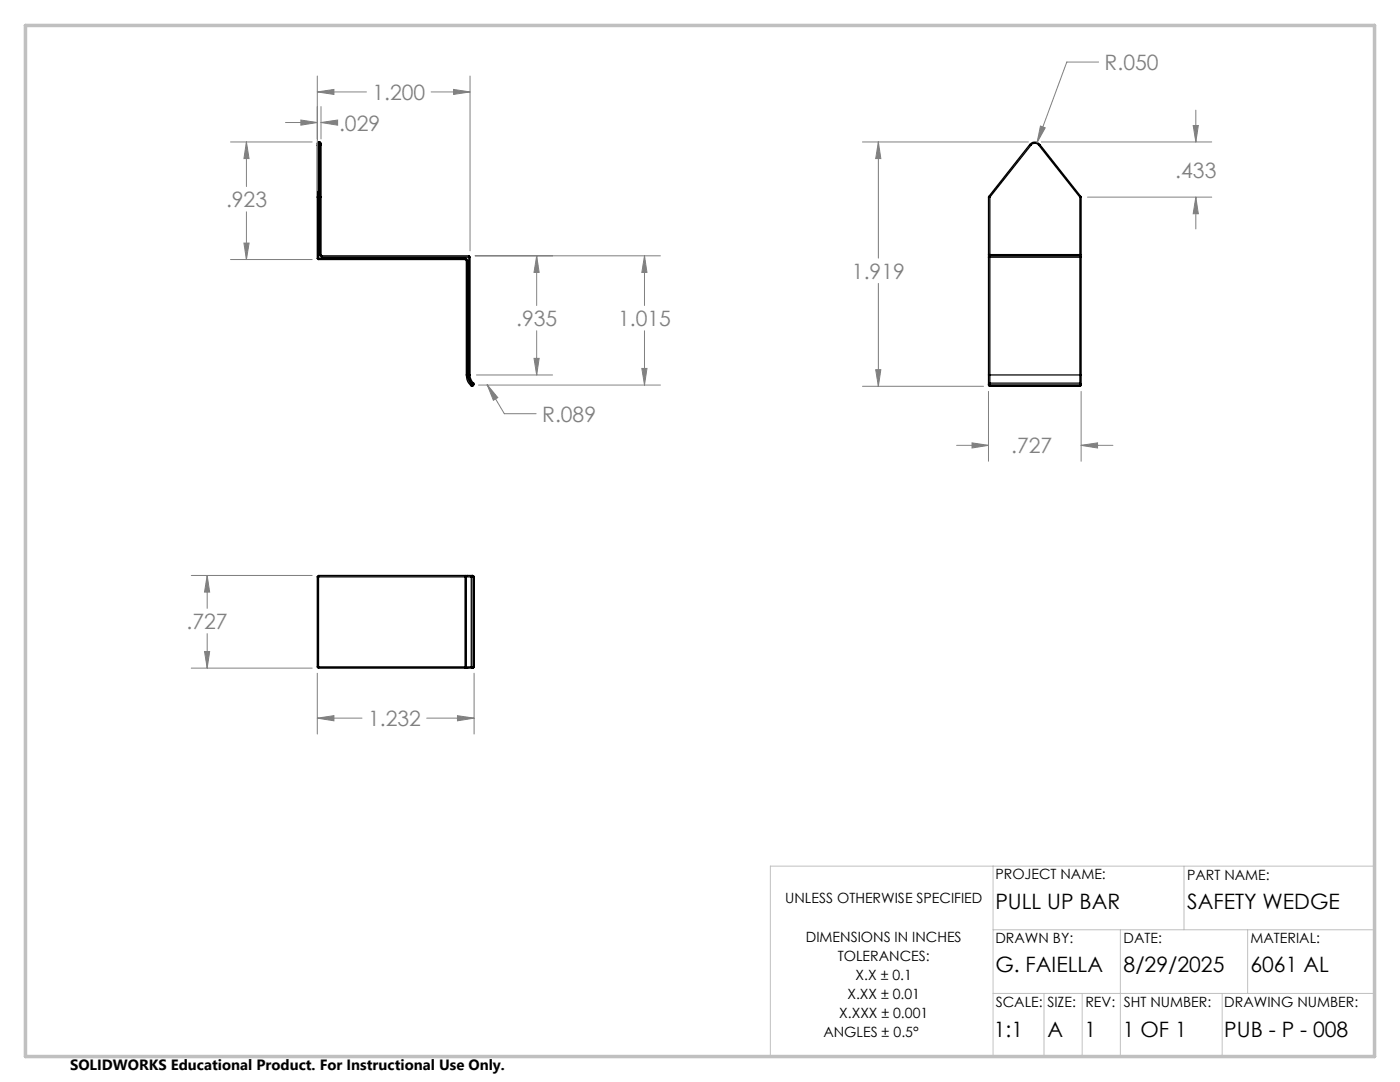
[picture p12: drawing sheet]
<svg xmlns="http://www.w3.org/2000/svg" width="279mm" height="216mm" viewBox="0 0 279 216" stroke-linecap="round" stroke-linejoin="round" font-family="sans-serif">
<g fill="none" stroke="#000" stroke-width=".25">
<path d="M63.3 29v22.5M63.6 28.3l-.3 .2v.5M63.6 39.2l-.3 .1h.3M63.6 39.2v.1M63.6 28.8l-.3 .2M63.6 28.3v.5M63.6 28.3h.2M63.6 39.3h.2M63.6 28.8v10.4M63.6 39.3v12.2M63.6 39.2h.2M63.6 28.8h.2"/>
<path d="M63.8 28.3l.3 .2v.5M63.8 39.2l.3 .1h-.3M63.8 39.2v.1M63.8 28.8l.3 .2M63.8 28.3v.5M63.8 28.8v10.4M63.8 39.3v11.5M64.1 29v21.8M197.3 39.3h.3M197.3 39.3v11.5M197.3 39.2l.3 .1M197.3 39.2v.1"/>
<path d="M197.6 39.3v11.5M205.5 28.8a1.29 1.29 0 0 1 2 0M205.5 28.8l.2 .2M205.5 28.8l-8.2 10.4M205.7 29a1.01 1.01 0 0 1 1.6 0M205.7 29l-8.1 10.3M207.3 29l8.2 10.3M207.5 28.8l-.2 .2M207.5 28.8l8.2 10.4M215.5 39.3h.3M215.5 39.3v11.5M215.7 39.2l.1 .1"/>
<path d="M215.7 39.2l-.2 .1M215.8 39.3v11.5M63.3 51.5l.3 .3M63.3 51.5h.3M63.6 51.5v.3M63.6 51.5h29.2M63.6 51.8h29.2M63.8 50.8l.1 .3 .4 .2M63.8 50.8h.3M64.1 50.8l.2 .2M64.3 51v.3M64.3 51.3h29.3"/>
<path d="M64.3 51h29.3M92.8 51.5l.3 .1 .2 .4M92.8 51.8l.3 .2M92.8 51.5v.3M93.1 52h.2M93.1 52v22.8M93.3 52v22.8M93.6 51.3h.2M93.6 51v.3M93.6 51l.2 .3M93.6 51.3v23.5M93.8 51.3v23.5"/>
<path d="M197.3 51.3h.3M197.3 50.8h.3M197.3 50.8v.5M197.3 51.3v23.5M197.6 51v.3M197.6 51l-.3 .3M197.6 50.8v.2M197.6 51.3h17.9M197.6 51h17.9M197.6 51.3v23.5M197.6 50.8h17.9M215.5 51.3h.3"/>
<path d="M215.5 51l.3 .3M215.5 51v.3M215.5 50.8v.2M215.5 50.8h.3M215.5 51.3v23.5M215.8 50.8v.5M215.8 51.3v23.5M93.1 74.8h.2M93.1 74.8a2.81 2.81 0 0 0 1 2.2M93.3 74.8a2.78 2.78 0 0 0 .9 2M93.6 74.8a2.54 2.54 0 0 0 .8 1.9M93.6 74.8h.2"/>
<path d="M93.8 74.8a2.04 2.04 0 0 0 .7 1.6M94.2 76.8l.2 .2M94.2 76.8l-.1 .2M94.4 76.7l.1 .1M94.4 76.7l-.2 .1M94.4 77h-.3M94.5 76.4l-.1 .3M94.5 76.4v.4M94.5 76.8l-.1 .2M197.3 76.8l.3 .3M197.3 76.7l.3 .1M197.3 76.8l.3 .2"/>
<path d="M197.3 74.8v1.9M197.3 74.8h.3M197.3 76.7v.1M197.6 76.4v.4M197.6 76.4l-.3 .3M197.6 74.8v1.6M197.6 77v.1M197.6 77.1h17.9M197.6 76.4h17.9M197.6 76.8h17.9M197.6 77h17.9M197.6 76.8v.2"/>
<path d="M197.6 74.8h17.9M215.5 76.4v.4M215.5 76.4l.3 .3M215.5 74.8v1.6M215.5 74.8h.3M215.5 77v.1M215.5 76.8v.2M215.8 76.8l-.3 .3M215.8 76.7l-.3 .1M215.8 76.8l-.3 .2M215.8 74.8v1.9M215.8 76.7v.1"/>
<path d="M63.3 115.1h.3M63.3 115.1v18M63.6 114.8v.3M63.6 114.8l-.3 .3M63.6 115.1v18M63.6 115.1h29.2M63.6 114.8h29.2M92.8 115.1h.3M92.8 114.8v.3M92.8 114.8h.5M92.8 115.1v18M93.1 115.1h1"/>
<path d="M93.1 115.1v18M93.3 114.8l-.2 .3M93.3 114.8h.9M94.1 115.1h.3M94.1 115.1v18M94.2 114.8l.2 .3M94.2 114.8l-.1 .3M94.2 114.8h.2M94.4 114.8l.2 .3M94.4 114.8l.1 .3M94.4 115.1v18M94.4 115.1h.1"/>
<path d="M94.5 115.1h.1M94.5 115.1v18M94.6 115.1v18M63.3 133.1l.3 .2M63.3 133.1h.3M63.6 133.1v.2M63.6 133.1h29.2M63.6 133.3h29.2M92.8 133.1v.2M92.8 133.1h.3M92.8 133.3h.5M93.1 133.1l.2 .2"/>
<path d="M93.1 133.1h1M93.3 133.3h.9M94.1 133.1h.3M94.1 133.1l.1 .2M94.2 133.3h.2M94.4 133.1l-.2 .2M94.4 133.1h.1M94.5 133.1l-.1 .2M94.5 133.1h.1M94.6 133.1l-.2 .2"/>
</g>
<g fill="none" stroke="#808080" stroke-width=".2">
<path d="M63.3 18.3l3.3-.4v.9zM63.3 15.2v22.9M63.3 18.3h9.8M86 18.3h7.8M90.5 17.9l3.3 .4-3.3 .5zM93.8 15.2v34.9M219.3 12.4h-6.4l-5.9 16M46 28.3h16.3M49.2 28.3l.5 3.3h-1zM49.2 28.3v8.9M57 24.4h6.3M60 24l3.3 .4-3.3 .6z"/>
<path d="M64.1 24.4l3.3-.4v1zM64.1 21.3v6.4M64.1 24.4h2.4M172.1 28.3h33.1M175.3 28.3l.5 3.3h-1zM175.3 28.3v23.2M207.6 25.2l1 .3-1.6 2.9zM207.8 28.3h34M217 39.3h24.8M238.1 25h1l-.4 3.3zM238.7 39.3l.4 3.4h-1zM238.7 22v6.3"/>
<path d="M238.7 39.3v6.4M46 51.8h16.3M48.7 48.5h1l-.5 3.3zM49.2 42.3v9.5M94.8 51h37M107.1 51l.5 3.4h-1zM107.1 51v10M128.6 51l.5 3.4h-1zM128.6 51v10M175.3 56.6v20.5M95.1 74.8h15.2M95.5 76.8h36.3"/>
<path d="M97.2 76.8l2.1 2.5-.8 .6zM97.2 76.8l3.4 5.7h6.4M106.6 71.5h1l-.5 3.3zM107.1 66v8.8M128.1 73.5h1l-.5 3.3zM128.6 66v10.8M172.1 77.1h24.2M174.8 73.8h1l-.5 3.3zM197.3 78.1v13.9M215.8 78.1v13.9M190.9 88.9h6.4M194 88.4l3.3 .5-3.3 .5z"/>
<path d="M215.8 88.9l3.2-.5v1zM215.8 88.9h6.3M38.2 114.8h24.1M41.3 114.8l.5 3.3h-1zM41.3 114.8v6.6M38.2 133.3h24.1M40.8 130h1l-.5 3.3zM41.3 126.4v6.9M63.3 134.3v12.2M94.6 134.3v12.2M63.3 143.3l3.3-.5v1zM63.3 143.3h8.9"/>
<path d="M85.2 143.3h9.4M91.3 142.8l3.3 .5-3.3 .5z"/>
</g>
<path d="M198.2 172.8v38.1M236.3 172.8v12.7M274.4 172.8h-120.7v38.1M198.2 185.5h76.2M198.2 198.2h76.2M208.4 198.2v12.7M216 198.2v12.7M223.6 185.5v25.4M243.9 198.2v12.7M249 185.5v12.7" fill="none" stroke="#c0c0c0" stroke-width=".2"/>
<path d="M5.1 5.1h269.2v205.7h-269.2z" fill="none" stroke="#c0c0c0" stroke-width=".7"/>
<path d="M63.3 18.3l3.3-.4v.9zM90.5 17.9l3.3 .4-3.3 .5zM107.1 51l.5 3.4h-1zM106.6 71.5h1l-.5 3.3zM97.2 76.8l1.3 3.1 .8-.6zM49.2 28.3l.5 3.3h-1zM48.7 48.5h1l-.5 3.3zM60 24l3.3 .4-3.3 .6zM64.1 24.4l3.3-.4v1zM128.6 51l.5 3.4h-1zM128.1 73.5h1l-.5 3.3zM207.6 25.2l-.6 3.2 1.6-2.9zM175.3 28.3l.5 3.3h-1zM174.8 73.8h1l-.5 3.3zM194 88.4l3.3 .5-3.3 .5zM215.8 88.9l3.2-.5v1zM238.1 25h1l-.4 3.3zM238.7 39.3l.4 3.4h-1zM41.3 114.8l.5 3.3h-1zM40.8 130h1l-.5 3.3zM63.3 143.3l3.3-.5v1zM91.3 142.8l3.3 .5-3.3 .5z" fill="#808080"/>
<g font-size="4.2" fill="#808080">
<text x="220.4" y="14">R.050</text>
<text x="74.3" y="19.9">1.200</text>
<text x="67.7" y="26">.029</text>
<text x="234.6" y="35.5">.433</text>
<text x="45.1" y="41.3">.923</text>
<text x="170" y="55.6">1.919</text>
<text x="103" y="65.1">.935</text>
<text x="123.3" y="65.1">1.015</text>
<text x="108.2" y="84.1">R.089</text>
<text x="201.8" y="90.5">.727</text>
<text x="37.2" y="125.5">.727</text>
<text x="73.4" y="144.9">1.232</text>
</g>
<g font-size="4.2">
<text x="198.7" y="181.5">PULL UP BAR</text>
<text x="236.9" y="181.5">SAFETY WEDGE</text>
<text x="198.7" y="194">G. FAIELLA</text>
<text x="224.2" y="194">8/29/2025</text>
<text x="249.6" y="194">6061 AL</text>
<text x="198.3" y="207">1:1</text>
<text x="209.1" y="207">A</text>
<text x="216.4" y="207">1</text>
<text x="224.1" y="207">1 OF 1</text>
<text x="244.3" y="207">PUB - P - 008</text>
</g>
<text font-size="3" x="14" y="213.5">SOLIDWORKS Educational Product. For Instructional Use Only.</text>
<g font-size="2.8">
<text x="198.7" y="175.4">PROJECT NAME:</text>
<text x="236.9" y="175.6">PART NAME:</text>
<text x="156.7" y="180.2">UNLESS OTHERWISE SPECIFIED</text>
<text x="160.8" y="187.9">DIMENSIONS IN INCHES</text>
<text x="167.2" y="191.7">TOLERANCES:</text>
<text x="198.7" y="188.2">DRAWN BY:</text>
<text x="224.2" y="188.2">DATE:</text>
<text x="249.6" y="188.2">MATERIAL:</text>
<text x="170.8" y="195.5">X.X ± 0.1</text>
<text x="167.5" y="203.2">X.XXX ± 0.001</text>
<text x="169.1" y="199.3">X.XX ± 0.01</text>
<text x="198.7" y="200.9">SCALE:</text>
<text x="209" y="200.9">SIZE:</text>
<text x="216.6" y="200.9">REV:</text>
<text x="224.3" y="200.9">SHT NUMBER:</text>
<text x="244.3" y="200.9">DRAWING NUMBER:</text>
<text x="164.3" y="207">ANGLES ± 0.5°</text>
</g>
</svg>
